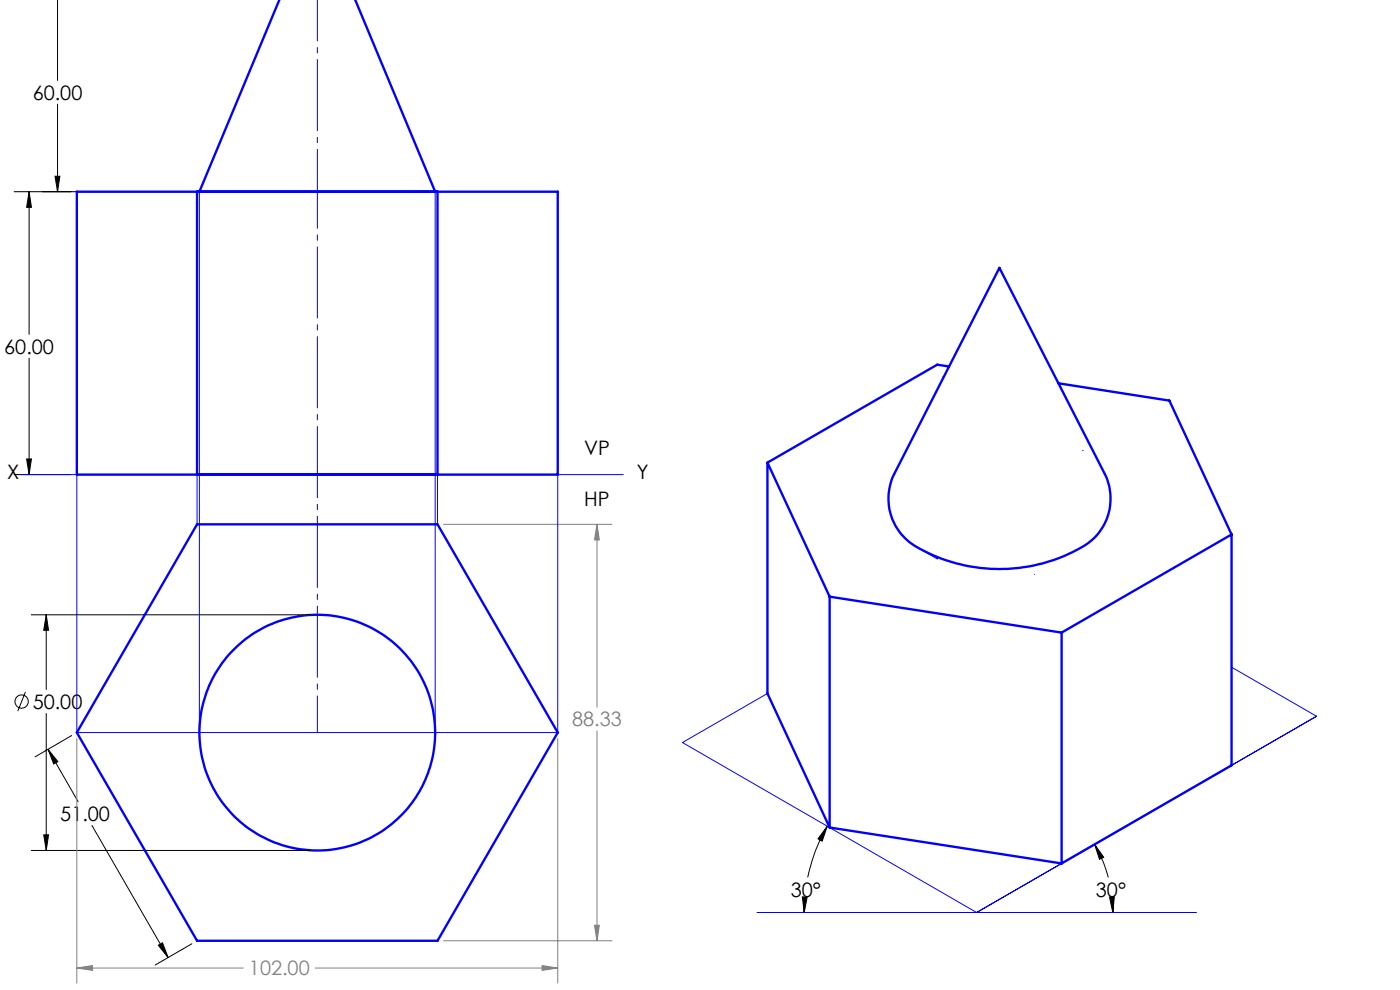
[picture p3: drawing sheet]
<svg xmlns="http://www.w3.org/2000/svg" width="297mm" height="210mm" viewBox="0 0 297 210" stroke-linecap="round" stroke-linejoin="round" font-family="sans-serif">
<g fill="none" stroke="#000" stroke-width=".21">
<path d="M12.2 -.1v17.2M11.7 37.4h1l-.5 3.3zM12.2 22.1v18.6M3 40.7h63M6.2 40.7l.5 3.3h-1.1zM6.2 40.7v30.2M6.2 76v24.7M5.6 97.4h1.1l-.5 3.3zM3 100.7h12M6.6 130.4h59.4M9.8 130.4l.5 3.3h-1zM9.8 130.4v15.9"/>
<path d="M5.4 146.8l-1.6 4M9.8 151.3v29.1M10.2 159l6.4 11.1M10.2 159l2.1 2.6-.9 .5zM15.2 156l-7.8 4.5M9.3 177.1h1l-.5 3.3zM19.5 175.1l16.2 28M175.5 175.3l-1.1 3.1-.9-.5zM175.5 175.3a35.4 35.4 0 0 0-4.2 10.8M232.2 179.1l1.9 2.7-.8 .5zM232.2 179.1a30.9 30.9 0 0 1 2.9 7M6.6 180.4h59.4"/>
<path d="M170.2 190.2l1 .1-.6 3.3zM170.7 191.2l-.1 2.4M235.4 190.3l1-.1-.3 3.4zM236 191.2l.1 2.4M33.6 200.5l.9-.5 1.2 3.1zM40.7 200.2l-7.8 4.5"/>
<circle cx="4.6" cy="148.8" r="1.41"/>
</g>
<path d="M94.1 111.2h35.7M126.6 111.2l.5 3.3h-1zM126.6 111.2v38.8M16.3 156.7v51.8M118.3 156.7v51.8M126.6 155v44.6M94.1 199.6h35.7M126.1 196.3h1l-.5 3.3zM16.3 205.3l3.3-.5v1zM16.3 205.3h35.3M66.9 205.3h51.4M115 204.8l3.3 .5-3.3 .5z" fill="none" stroke="#808080" stroke-width=".21"/>
<g fill="none" stroke="#00f" stroke-width=".21">
<path d="M42.3 40.7v114.7M92.3 40.7v114.7M200 79.9l.1 .2M224.5 81.3l23.6 3.7M229.7 95.6h.1M4.4 100.7h127.8M16.3 100.7v54.7h102v-54.7M41.8 100.7v10.5M92.8 100.7v10.5M194.3 115.9l4.5 2.7v-.5M229.7 115.9h.1M208.8 120.5v.1"/>
<path d="M219.5 121.8v.1M162.8 147.1l-18 10.4 62.4 36.1M261.3 141.5l18 10.4M279.3 151.9l-72.1 41.7M279.3 151.9l-18 10.4M160.6 193.6h93.2M225.2 183.2l-18 10.4"/>
</g>
<g fill="none" stroke="#00f" stroke-width=".5">
<path d="M59.3 -.1l-17 40.8M75.4 0l16.9 40.7M16.3 40.7h102v60h-102zM41.8 40.7v60M92.8 40.7v60M212 56.8l22.3 43.6a11.9 11.9 0 0 1-6.1 16.4 34.9 34.9 0 0 1-35.5-2 11.7 11.7 0 0 1-2.9-14.4zM201.3 77.7l-2.5-.3-36 20.7M162.8 98.1v49l13.2 28.4M162.8 98.1l13.2 28.5M224.5 81.3l23.6 3.7 13.2 28.4M41.8 111.2h51l25.5 44.2-25.5 44.2h-51l-25.5-44.2zM261.3 113.4v48.9l-36.1 20.9"/>
<path d="M261.3 113.4l-36.1 20.8M176 126.6v48.9M176 126.6l49.2 7.6M225.2 134.2v49M176 175.5l49.2 7.7"/>
<circle cx="67.3" cy="155.4" r="25"/>
</g>
<path d="M67.3 155.4v-114.7" fill="none" stroke="#00f" stroke-width=".21" stroke-dasharray="15.2 1.3 1.3 1.3" stroke-dashoffset="7.4" stroke-linecap="butt"/>
<path d="M67.3 40.7v-40.7" fill="none" stroke="#00f" stroke-width=".21" stroke-dasharray="15.2 1.3 1.3 1.3" stroke-dashoffset="6.2" stroke-linecap="butt"/>
<path d="M9.3 177.1h1l-.5 3.3zM9.8 130.4l.5 3.3h-1zM5.6 97.4h1.1l-.5 3.3zM6.2 40.7l.5 3.3h-1.1zM11.7 37.4h1l-.5 3.3zM11.7 -.1h1zM235.4 190.3l1-.1-.3 3.4zM232.2 179.1l1.9 2.7-.8 .5zM175.5 175.3l-1.1 3.1-.9-.5zM170.2 190.2l1 .1-.6 3.3zM10.2 159l2.1 2.6-.9 .5zM33.6 200.5l.9-.5 1.2 3.1z" fill="#000"/>
<path d="M16.3 205.3l3.3-.5v1zM115 204.8l3.3 .5-3.3 .5zM126.6 111.2l.5 3.3h-1zM126.1 196.3h1l-.5 3.3z" fill="#808080"/>
<g font-size="4.2">
<text x="6.9" y="21.2">60.00</text>
<text x=".9" y="75">60.00</text>
<text x="1.5" y="101.6">X</text>
<text x="123.9" y="96.6">VP</text>
<text x="135.1" y="101.6">Y</text>
<text x="124" y="107.3">HP</text>
<text x="6.9" y="150.3">50.00</text>
<text x="12.8" y="174.2">51.00</text>
<text x="167.7" y="190.2">30°</text>
<text x="232.5" y="190.2">30°</text>
</g>
<g font-size="4.2" fill="#808080">
<text x="121.4" y="154.1">88.33</text>
<text x="52.8" y="206.9">102.00</text>
</g>
</svg>
